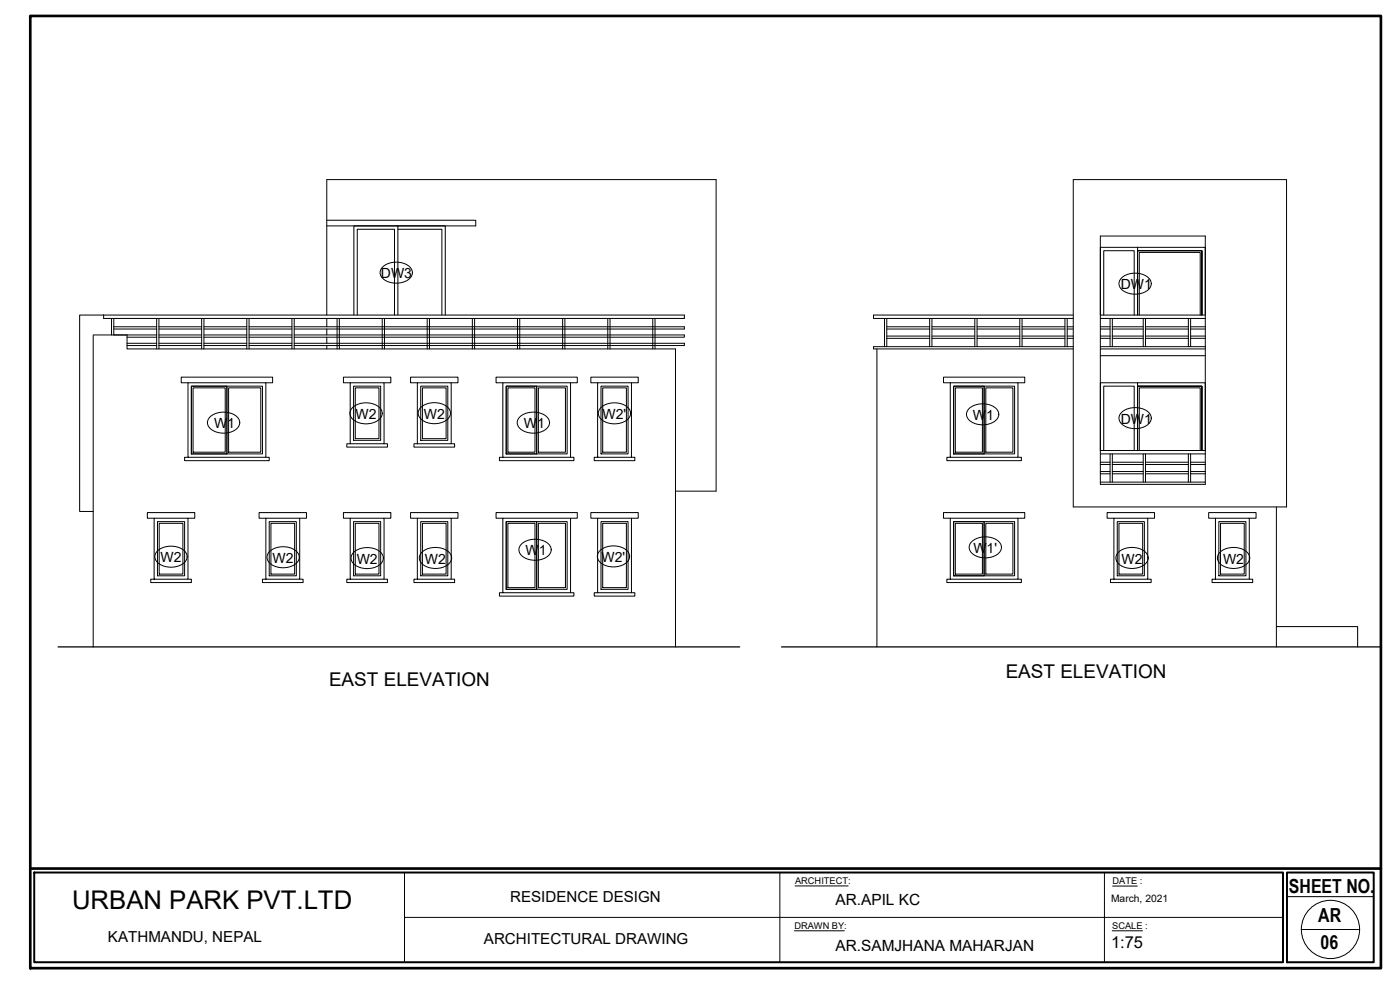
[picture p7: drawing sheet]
<svg xmlns="http://www.w3.org/2000/svg" width="420mm" height="297mm" viewBox="0 0 420 297" stroke-linecap="round" stroke-linejoin="round" font-family="sans-serif">
<!-- layer: DIM 25 -->
<path d="M98.1 94.5v-40.6h116.8v93.5h-12.2M98.1 95.5v2.5M98.1 98.7v1.8M28 100.5h10.1v4.2h164.6v89.4M28 100.6v93.5M98.1 101.2v1.8M98.1 103.7v1" fill="none" stroke="#000" stroke-width=".3"/>
<path d="M17.4 194.1h204.6M234.6 194.1h179.8" fill="none" stroke="#000" stroke-width=".38"/>
<!-- layer: window -->
<g fill="none" stroke="#000" stroke-width=".3">
<path d="M322.1 53.9h64v98.2h-64zM98.1 66.1h44.7v1.7h-44.7M119.4 67.8h14.2v26.7M119.4 68.8h13.2v25.7M330.2 70.8h31.5v74.5h-31.5zM341.4 74.2h20.3v20.3h-31.5v-20.3h11.2v20.3v-19.3h19.3v19.3v-19.3h-19.3M31.1 94.5h-7.2v59h4.1M31.1 94.5h174.3v1h-174.3zM33.5 95.5v5M34.1 98h12.9M34.1 98.7h12.9M34.1 95.5v5h12.9"/>
<path d="M47 95.5v9.2M47.7 98h12.8M47.7 98.7h12.8M47.7 95.5v9.2M60.5 95.5v9.2M61.2 98h12.9M61.2 98.7h12.9M61.2 95.5v9.2M74.1 95.5v9.2M74.7 98h12.9M74.7 98.7h12.9M74.7 95.5v9.2"/>
<path d="M87.6 95.5v9.2M88.3 98h117.1v.7h-117.1M88.3 95.5v9.2M101.2 95.5v9.2M101.8 95.5v9.2M106.2 94.5v-26.7h13.2v26.7M107.2 94.5v-25.7h11.2v25.7M114.7 95.5v9.2M115.4 95.5v9.2M128.2 95.5v9.2M128.9 95.5v9.2M141.8 95.5v9.2"/>
<path d="M142.4 95.5v9.2M155.3 95.5v9.2M156 95.5v9.2M168.9 95.5v9.2M169.5 95.5v9.2M182.4 95.5v9.2M183.1 95.5v9.2M195.9 95.5v9.2M196.6 95.5v9.2M265.5 95.5v8.5M266.1 98h12.9M266.1 98.7h12.9"/>
<path d="M266.1 95.5v8.5M279 95.5v8.5M279.7 98h12.9M279.7 98.7h12.9M279.7 95.5v8.5M292.6 95.5v8.5M293.2 98h12.9M293.2 98.7h12.9M293.2 95.5v8.5M306.1 95.5v8.5M306.7 98h12.9M306.7 98.7h12.9"/>
<path d="M306.7 95.5v8.5M319.6 95.5v8.5M320.3 98h1.8M320.3 98.7h1.8M320.3 95.5v8.5M322.1 94.5h-59.9v1h59.9M330.2 95.5h31.5M330.2 98h2.9M330.2 98.7h2.9M331.2 94.5v-19.3h9.2v19.3M333.1 95.5v8.5M333.8 98h9.3"/>
<path d="M333.8 98.7h9.3M333.8 95.5v8.5M341.9 94.5v-18.8h18.3v18.8M343.1 95.5v8.5M343.8 98h12.8M343.8 98.7h12.8M343.8 95.5v8.5M356.6 95.5v8.5M357.3 98h4.4M357.3 98.7h4.4M357.3 95.5v8.5M38.1 101.2h8.9"/>
<path d="M38.1 103h8.9M38.1 103.7h8.9M47.7 100.5h12.8M47.7 101.2h12.8M47.7 103h12.8M47.7 103.7h12.8M56.4 114.9h23.4v22.3h-23.4zM56.4 114.9h-2v-1.7h27.4v1.7h-2M57.4 115.9h21.4v20.3h-21.4zM57.4 115.9h10.7v20.3h-10.7zM57.9 116.4h9.7v19.3h-9.7zM61.2 100.5h12.9"/>
<path d="M61.2 101.2h12.9M61.2 103h12.9M61.2 103.7h12.9M68.1 115.9v20.3M68.6 116.4h9.7v19.3h-9.7zM74.7 100.5h12.9M74.7 101.2h12.9M74.7 103h12.9M74.7 103.7h12.9M88.3 100.5h117.1v.7h-117.1M88.3 103h117.1v.7h-117.1M105.1 114.9h10.2v18.2h-10.2z"/>
<path d="M105.1 114.9h-2v-1.7h14.2v1.7h-2M106.1 115.9h8.1v16.2h-8.1zM106.6 116.4h7.1v15.2h-7.1zM125.3 114.9h10.1v18.2h-10.1zM125.3 114.9h-2.1v-1.7h14.2v1.7h-2M126.3 115.9h8.1v16.2h-8.1zM126.8 116.4h7.1v15.2h-7.1zM150.9 114.9h20.3v22.3h-20.3zM150.9 114.9h-2v-1.7h24.4v1.7h-2.1M151.9 115.9h18.3v20.3h-18.3zM151.9 115.9h9.2v20.3h-9.2zM152.4 116.4h8.2v19.3h-8.2z"/>
<path d="M161.1 115.9v20.3M161.6 116.4h8.1v19.3h-8.1zM179.4 114.9h10.1v22.3h-10.1zM179.4 114.9h-2.1v-1.7h14.2v1.7h-2M180.4 115.9h8.1v20.3h-8.1zM180.9 116.4h7.1v19.3h-7.1zM263.2 104.7v89.4M266.1 101.5h12.9M266.1 100.8h12.9M279.7 101.5h12.9M279.7 100.8h12.9M285.2 114.9h20.3v22.3h-20.3z"/>
<path d="M285.2 114.9h-2v-1.7h24.3v1.7h-2M286.2 115.9h18.3v20.3h-18.3zM286.2 115.9h9.1v20.3h-9.1zM286.7 116.4h8.1v19.3h-8.1zM293.2 101.5h12.9M293.2 100.8h12.9M295.3 115.9v20.3M295.9 116.4h8.1v19.3h-8.1zM306.7 101.5h12.9M306.7 100.8h12.9M320.3 101.5h1.8M320.3 100.8h1.8"/>
<path d="M322.1 104h-59.9v.7h59.9M330.2 106.7h31.5M330.2 104.7h31.5M330.2 104h31.5M330.2 101.5h2.9M330.2 100.8h2.9M333.8 101.5h9.3M333.8 100.8h9.3M341.4 114.9h20.3v20.3h-31.5v-20.3h11.2v20.3v-19.3h19.3v19.3v-19.3h-19.3M343.8 101.5h12.8M343.8 100.8h12.8M357.3 101.5h4.4"/>
<path d="M357.3 100.8h4.4M56.4 137.2h-1v1h25.4v-1h-1M105.1 133.1h-1v1.1h12.2v-1.1h-1M125.3 133.1h-1.1v1.1h12.2v-1.1h-1M150.9 137.2h-1v1h22.3v-1h-1M179.4 137.2h-1.1v1h12.2v-1h-1M285.2 137.2h-1v1h22.3v-1h-1M330.2 136.2h31.5M330.2 138.7h2.9M330.2 139.4h2.9M331.2 135.2v-19.3h9.2v19.3M333.1 136.2v8.5"/>
<path d="M333.8 138.7h9.3M333.8 139.4h9.3M333.8 136.2v8.5M341.9 135.2v-18.8h18.3v18.8M343.1 136.2v8.5M343.8 138.7h12.8M343.8 139.4h12.8M343.8 136.2v8.5M356.6 136.2v8.5M357.3 138.7h4.4M357.3 139.4h4.4M357.3 136.2v8.5"/>
<path d="M46.3 155.5h10.1v18.3h-10.1zM46.3 155.5h-2.1v-1.7h14.2v1.7h-2M47.3 156.5h8.1v16.3h-8.1zM47.8 157h7.1v15.3h-7.1zM79.8 155.5h10.1v18.3h-10.1zM79.8 155.5h-2v-1.7h14.2v1.7h-2.1M80.8 156.5h8.1v16.3h-8.1zM81.3 157h7.1v15.3h-7.1zM105.1 155.5h10.2v18.3h-10.2zM105.1 155.5h-2v-1.7h14.2v1.7h-2M106.1 156.5h8.1v16.3h-8.1zM106.6 157h7.1v15.3h-7.1z"/>
<path d="M125.3 155.5h10.1v18.3h-10.1zM125.3 155.5h-2.1v-1.7h14.2v1.7h-2M126.3 156.5h8.1v16.3h-8.1zM126.8 157h7.1v15.3h-7.1zM150.9 155.5h20.3v22.3h-20.3zM150.9 155.5h-2v-1.7h24.4v1.7h-2.1M151.9 156.5h18.3v20.3h-18.3zM151.9 156.5h9.2v20.3h-9.2zM152.4 157h8.2v19.3h-8.2zM161.1 156.5v20.3M161.6 157h8.1v19.3h-8.1zM179.4 155.5h10.1v22.3h-10.1z"/>
<path d="M179.4 155.5h-2.1v-1.7h14.2v1.7h-2M180.4 156.5h8.1v20.3h-8.1zM180.9 157h7.1v19.3h-7.1zM285.2 155.5h20.3v18.3h-20.3zM285.2 155.5h-2v-1.7h24.3v1.7h-2M286.2 156.5h18.3v16.3h-18.3zM286.2 156.5h9.1v16.3h-9.1zM286.7 157h8.1v15.3h-8.1zM295.3 156.5v16.3M295.9 157h8.1v15.3h-8.1zM330.2 144.7h31.5M330.2 142.2h2.9"/>
<path d="M330.2 141.5h2.9M333.8 142.2h9.3M333.8 141.5h9.3M334.3 155.5h10.2v18.3h-10.2zM334.3 155.5h-2v-1.7h14.2v1.7h-2M335.3 156.5h8.1v16.3h-8.1zM335.8 157h7.1v15.3h-7.1zM343.8 142.2h12.8M343.8 141.5h12.8M357.3 142.2h4.4M357.3 141.5h4.4M364.8 155.5h10.1v18.3h-10.1z"/>
<path d="M364.8 155.5h-2.1v-1.7h14.3v1.7h-2.1M365.8 156.5h8.1v16.3h-8.1zM366.3 157h7.1v15.3h-7.1zM383.1 152.1v42M46.3 173.8h-1.1v1h12.2v-1h-1M79.8 173.8h-1v1h12.2v-1h-1.1M105.1 173.8h-1v1h12.2v-1h-1M125.3 173.8h-1.1v1h12.2v-1h-1M150.9 177.8h-1v1.1h22.3v-1.1h-1M179.4 177.8h-1.1v1.1h12.2v-1.1h-1M285.2 173.8h-1v1h22.3v-1h-1M334.3 173.8h-1v1h12.2v-1h-1"/>
<path d="M364.8 173.8h-1v1h12.1v-1h-1M383.1 188h24.3v6.1"/>
</g>
<!-- layer: Text -->
<g fill="none" stroke="#000" stroke-width=".3">
<path d="M114.9 80a6.3 6.3 0 0 1 8.5 .6 2.6 2.6 0 0 1-1.8 3.8 6.3 6.3 0 0 1-7.1-1.4 2.24 2.24 0 0 1 .4-3zM336.6 83.3a6.3 6.3 0 0 1 8.5 .6 2.6 2.6 0 0 1-1.7 3.8 6.3 6.3 0 0 1-7.2-1.4 2.24 2.24 0 0 1 .4-3zM63.1 125a6.3 6.3 0 0 1 8.5 .6 2.6 2.6 0 0 1-1.8 3.8 6.3 6.3 0 0 1-7.2-1.4 2.24 2.24 0 0 1 .5-3zM105.8 122.3a6.3 6.3 0 0 1 8.5 .5 2.6 2.6 0 0 1-1.7 3.8 6.3 6.3 0 0 1-7.2-1.4 2.24 2.24 0 0 1 .4-2.9zM126.3 122.2a6.3 6.3 0 0 1 8.5 .5 2.6 2.6 0 0 1-1.7 3.9 6.3 6.3 0 0 1-7.2-1.4 2.24 2.24 0 0 1 .4-3zM156.1 125a6.3 6.3 0 0 1 8.4 .6 2.6 2.6 0 0 1-1.7 3.8 6.3 6.3 0 0 1-7.2-1.4 2.24 2.24 0 0 1 .5-3zM180.4 122.3a6.3 6.3 0 0 1 8.5 .5 2.6 2.6 0 0 1-1.8 3.8 6.3 6.3 0 0 1-7.2-1.4 2.24 2.24 0 0 1 .5-2.9zM290.9 122.5a6.3 6.3 0 0 1 8.5 .6 2.6 2.6 0 0 1-1.8 3.8 6.3 6.3 0 0 1-7.2-1.4 2.24 2.24 0 0 1 .5-3zM336.6 123.7a6.3 6.3 0 0 1 8.5 .5 2.6 2.6 0 0 1-1.7 3.9 6.3 6.3 0 0 1-7.2-1.4 2.24 2.24 0 0 1 .4-3zM47.3 165.3a6.3 6.3 0 0 1 8.5 .5 2.6 2.6 0 0 1-1.8 3.8 6.3 6.3 0 0 1-7.2-1.3 2.24 2.24 0 0 1 .5-3zM81 165.4a6.3 6.3 0 0 1 8.4 .6 2.6 2.6 0 0 1-1.7 3.8 6.3 6.3 0 0 1-7.2-1.4 2.24 2.24 0 0 1 .5-3zM106.2 165.7a6.3 6.3 0 0 1 8.5 .5 2.6 2.6 0 0 1-1.8 3.9 6.3 6.3 0 0 1-7.2-1.4 2.24 2.24 0 0 1 .5-3z"/>
<path d="M126.7 165.6a6.3 6.3 0 0 1 8.5 .6 2.6 2.6 0 0 1-1.8 3.8 6.3 6.3 0 0 1-7.2-1.4 2.24 2.24 0 0 1 .5-3zM156.6 163.2a6.3 6.3 0 0 1 8.4 .5 2.6 2.6 0 0 1-1.7 3.9 6.3 6.3 0 0 1-7.2-1.4 2.24 2.24 0 0 1 .5-3zM180.1 165.2a6.3 6.3 0 0 1 8.5 .5 2.6 2.6 0 0 1-1.8 3.9 6.3 6.3 0 0 1-7.2-1.4 2.24 2.24 0 0 1 .5-3zM291.7 162.5a6.3 6.3 0 0 1 8.5 .5 2.6 2.6 0 0 1-1.8 3.8 6.3 6.3 0 0 1-7.2-1.3 2.24 2.24 0 0 1 .5-3zM335.7 165.6a6.3 6.3 0 0 1 8.5 .6 2.6 2.6 0 0 1-1.8 3.8 6.3 6.3 0 0 1-7.1-1.4 2.24 2.24 0 0 1 .4-3zM366.2 165.6a6.3 6.3 0 0 1 8.5 .6 2.6 2.6 0 0 1-1.8 3.8 6.3 6.3 0 0 1-7.2-1.4 2.24 2.24 0 0 1 .5-3zM238.4 279.3h15M238.6 265.8h15.9M333.8 279.3h9.1M333.9 265.9h7.4"/>
</g>
<!-- layer: Boundary -->
<path d="M9.1 4.8h405.3v285.7h-405.3zM9.1 260.6h405.3" fill="none" stroke="#000" stroke-width=".8"/>
<!-- layer: hatc h -->
<g fill="none" stroke="#000" stroke-width=".3">
<path d="M121.4 261.8v26.9M121.4 275.3h263.6M234 261.8v26.9M331.5 261.8v26.9M386.2 269h26.1M390.5 278.9h17.5"/>
<circle cx="399.3" cy="278.9" r="8.7"/>
</g>
<path d="M10.3 261.8h374.7v26.9h-374.7zM386.2 261.8h26.1v26.9h-26.1z" fill="none" stroke="#000" stroke-width=".59"/>
<text font-size="7.7" x="21.6" y="272.8">URBAN PARK PVT.LTD</text>
<g font-size="5.8">
<text x="386.8" y="267.8">SHEET NO.</text>
<text x="395.6" y="276.6">AR</text>
<text x="396.3" y="284.8">06</text>
</g>
<g font-size="5.7">
<text x="301.8" y="203.4">EAST ELEVATION</text>
<text x="98.7" y="205.9">EAST ELEVATION</text>
</g>
<text font-size="4.9" x="333.4" y="284.4">1:75</text>
<g font-size="4.6">
<text x="250.7" y="271.6">AR.APIL KC</text>
<text x="250.7" y="285.2">AR.SAMJHANA MAHARJAN</text>
</g>
<g font-size="4.5">
<text x="153.1" y="270.5">RESIDENCE DESIGN</text>
<text x="32.4" y="282.6">KATHMANDU, NEPAL</text>
<text x="145.2" y="283.3">ARCHITECTURAL DRAWING</text>
</g>
<g font-size="4.2">
<text x="114.3" y="83.4">DW3</text>
<text x="336.4" y="86.7">DW1</text>
<text x="106.7" y="125.7">W2</text>
<text x="127.2" y="125.7">W2</text>
<text x="180.8" y="125.7">W2'</text>
<text x="64.2" y="128.5">W1</text>
<text x="157.2" y="128.5">W1</text>
<text x="292" y="126">W1</text>
<text x="336.4" y="127.1">DW1</text>
<text x="157.7" y="166.7">W1</text>
<text x="292.1" y="165.9">W1'</text>
<text x="48.2" y="168.7">W2</text>
<text x="81.8" y="168.9">W2</text>
<text x="107" y="169.2">W2</text>
<text x="127.5" y="169.1">W2</text>
<text x="180.5" y="168.7">W2'</text>
<text x="336.6" y="169.1">W2</text>
<text x="367.1" y="169.1">W2</text>
</g>
<text font-size="3.1" x="333.4" y="270.8">March, 2021</text>
<g font-size="2.8">
<text x="238.6" y="265.2">ARCHITECT:</text>
<text x="333.9" y="265.3">DATE :</text>
<text x="238.4" y="278.7">DRAWN BY:</text>
<text x="333.8" y="278.7">SCALE :</text>
</g>
</svg>
